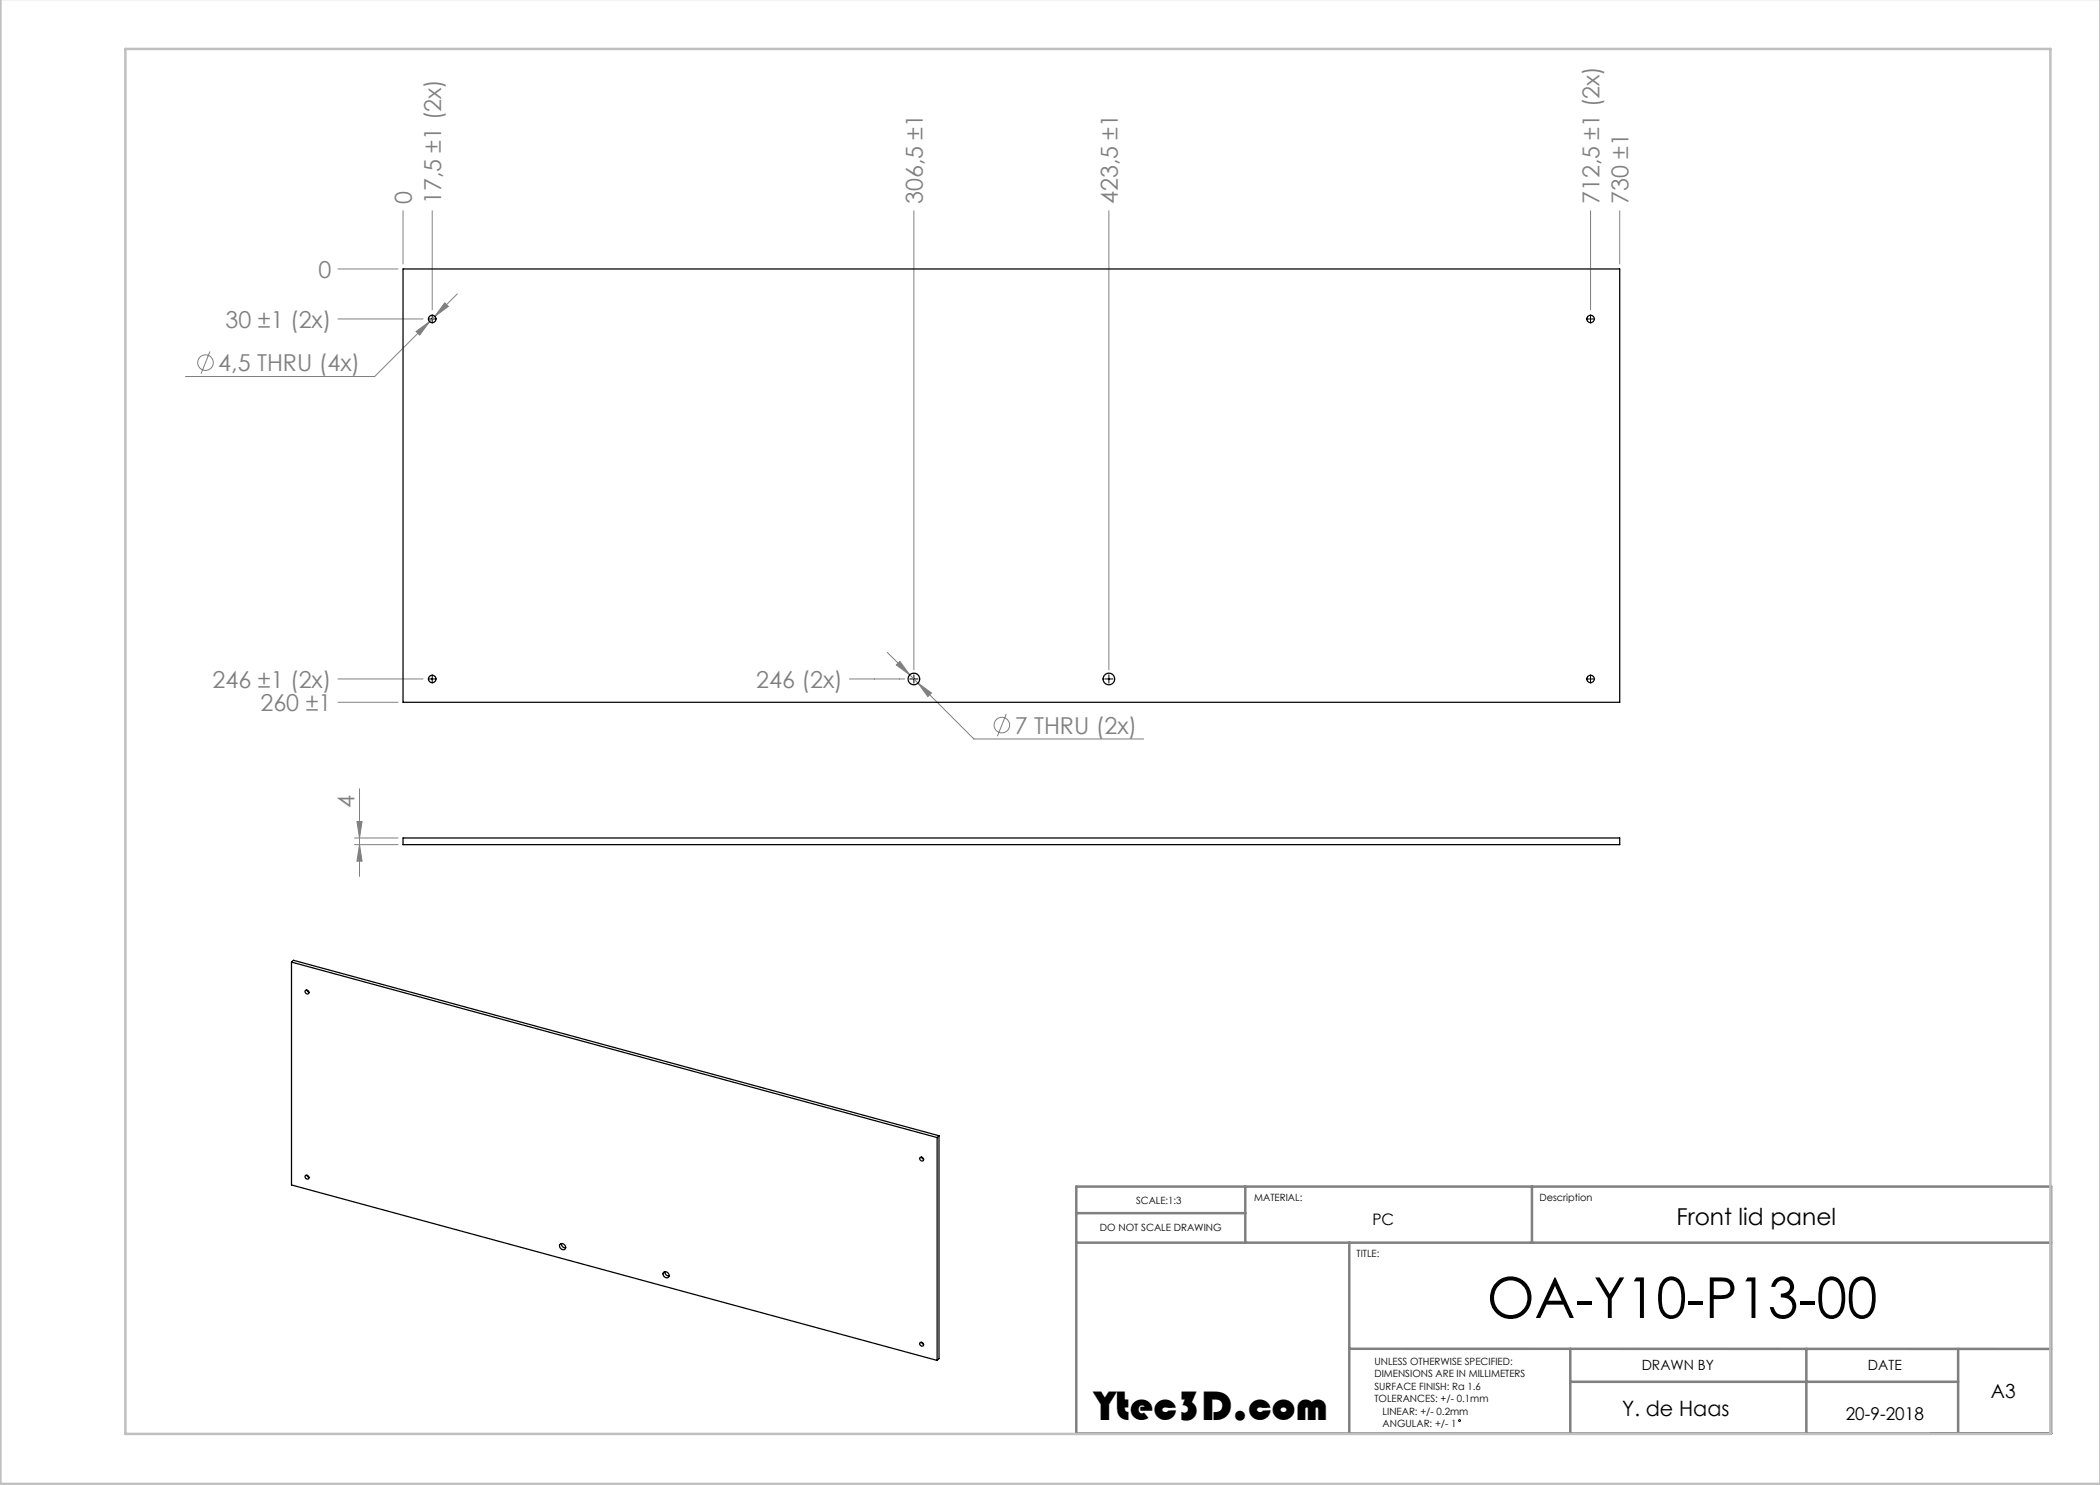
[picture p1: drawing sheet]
<svg xmlns="http://www.w3.org/2000/svg" width="420mm" height="297mm" viewBox="0 0 420 297" stroke-linecap="round" stroke-linejoin="round" font-family="sans-serif">
<g fill="none" stroke="#000" stroke-width=".2">
<path d="M85.6 63.8h1.7M86.4 63v1.6M317.3 63.8h1.6M318.1 63v1.6M85.6 135.8h1.7M86.4 135v1.6M181.9 135.8h1.7M182.8 135v1.6M220.9 135.8h1.7M221.8 135v1.6M317.3 135.8h1.6M318.1 135v1.6"/>
<circle cx="291.9" cy="284.1" r=".19"/>
</g>
<path d="M249.1 237.3v11.2M306.4 237.3v11.2M215.2 242.6h33.9M215.3 248.5h194.9M269.9 248.5v38.3M269.9 269.8h140.3M314.1 276.4h77.5M314.1 269.8v17M361.3 269.8v16.9M391.6 269.8v16.9M215.2 286.7h195v-49.4h-194.9v49.5" fill="none" stroke="#808080" stroke-width=".5"/>
<path d="M.1 -.1v296.9h419.9M25.1 9.8h385v277h-385z" fill="none" stroke="#c0c0c0" stroke-width=".5"/>
<g fill="none" stroke="#808080" stroke-width=".2">
<path d="M67.6 53.8h12M80.6 42.1v10.7M86.4 42.1v19.9M91.5 58.8l-16.6 16.5h-37.8M182.8 42.1v91.9M221.8 42.1v91.9M318.1 42.1v19.9M323.9 42.1v10.7M42 70.3l-1.8 4.4M67.6 63.8h17M83.2 66.3l2.7-2-2 2.7zM88.9 60.6l.8 .7-2.7 2z"/>
<path d="M67.6 135.8h17M169.9 135.8h11M177.5 130.5l17.3 17.3h33.9M179.3 133l.7-.7 2 2.7zM183.6 136.6l2.7 2-.7 .7zM67.6 140.5h12M71.9 157.8v17.5M201.3 142.8l-1.8 4.4M70.9 167.6h8.7M70.9 168.9h8.7M71.4 164.3h1l-.5 3.3zM71.9 168.9l.5 3.3h-1z"/>
<circle cx="41.1" cy="72.5" r="1.56"/>
<circle cx="200.4" cy="145" r="1.56"/>
</g>
<g fill="#808080">
<path d="M88.9 60.6l-1.9 2.7 2.7-2zM83.2 66.3l.7 .7 2-2.7zM179.3 133l2.7 2-2-2.7zM183.6 136.6l2 2.7 .7-.7z"/>
<path d="M71.4 164.3h1l-.5 3.3zM71.9 168.9l.5 3.3h-1z"/>
</g>
<g fill="none" stroke="#000" stroke-width=".25">
<path d="M80.6 53.8h243.3v86.7h-243.3zM80.6 167.6h243.3v1.3h-243.3zM58.3 192.4l129.1 35.1M58.3 192.4l.4-.3 129.1 35M58.3 192.4v44.6l129.1 35.1M61.1 198.1a.41 .41 0 0 1 .6 .1 .41 .41 0 0 1-.3 .6l-.4-.3zM61.4 198l.4 .4M61.1 235.1a.41 .41 0 0 1 .6 .2 .41 .41 0 0 1-.3 .5l-.4-.3zM61.4 235l.4 .5M184 231.5a.41 .41 0 0 1 .7 .1 .41 .41 0 0 1-.4 .6l-.3-.3zM184.3 231.4l.4 .4M187.4 227.5v44.6"/>
<path d="M187.8 227.1l-.4 .4M187.8 227.1v44.6l-.4 .4M112 248.8a.69 .69 0 0 1 .9 .2 .69 .69 0 0 1 0 .9 .75 .75 0 0 1-.8-.2 .75 .75 0 0 1-.1-.9zM112.3 248.7a.82 .82 0 0 0 .8 .9M132.7 254.5a.69 .69 0 0 1 .9 .1 .69 .69 0 0 1 0 .9 .76 .76 0 0 1-.8-.2 .76 .76 0 0 1-.1-.8zM133 254.3a.82 .82 0 0 0 .8 .9M184 268.5a.41 .41 0 0 1 .7 .2 .41 .41 0 0 1-.4 .5l-.3-.3zM184.3 268.5l.4 .4"/>
<circle cx="86.4" cy="63.8" r=".75"/>
<circle cx="318.1" cy="63.8" r=".75"/>
<circle cx="86.4" cy="135.8" r=".75"/>
<circle cx="182.8" cy="135.8" r="1.17"/>
<circle cx="221.8" cy="135.8" r="1.17"/>
<circle cx="318.1" cy="135.8" r=".75"/>
</g>
<text font-size="11.3" x="297.4" y="263.6">OA-Y10-P13-00</text>
<text font-size="8.5" x="218.9" y="284">Ytec3D.com</text>
<g font-size="4.7" fill="#808080">
<text x="82.4" y="40.9" transform="rotate(-90 82.4 40.9)">0</text>
<text x="88.2" y="40.9" transform="rotate(-90 88.2 40.9)">17,5 ±1 (2x)</text>
<text x="184.5" y="40.9" transform="rotate(-90 184.5 40.9)">306,5 ±1</text>
<text x="223.5" y="40.9" transform="rotate(-90 223.5 40.9)">423,5 ±1</text>
<text x="319.9" y="40.9" transform="rotate(-90 319.9 40.9)">712,5 ±1 (2x)</text>
<text x="325.7" y="40.9" transform="rotate(-90 325.7 40.9)">730 ±1</text>
<text x="63.7" y="55.6">0</text>
<text x="45.1" y="65.6">30 ±1 (2x)</text>
<text x="43.7" y="74.2">4,5 THRU (4x)</text>
<text x="42.5" y="137.6">246 ±1 (2x)</text>
<text x="151.3" y="137.6">246 (2x)</text>
<text x="52.1" y="142.2">260 ±1</text>
<text x="202.9" y="146.7">7 THRU (2x)</text>
<text x="70.9" y="161.6" transform="rotate(-90 70.9 161.6)">4</text>
</g>
<text font-size="4.7" x="335.3" y="245">Front lid panel</text>
<text font-size="4.2" x="324.4" y="283.1">Y. de Haas</text>
<text font-size="3.9" x="398.2" y="279.5">A3</text>
<text font-size="3.5" x="369.2" y="284">20-9-2018</text>
<text font-size="3.2" x="274.5" y="245">PC</text>
<g font-size="2.8">
<text x="328.3" y="273.9">DRAWN BY</text>
<text x="373.6" y="273.9">DATE</text>
</g>
<g font-size="2">
<text x="227.2" y="240.7">SCALE:1:3</text>
<text x="250.8" y="240.2">MATERIAL:</text>
<text x="307.9" y="240.2">Description</text>
<text x="220" y="246.3">DO NOT SCALE DRAWING</text>
<text x="271.3" y="251.5">TITLE:</text>
<text x="274.9" y="272.9">UNLESS OTHERWISE SPECIFIED:</text>
<text x="274.9" y="275.4">DIMENSIONS ARE IN MILLIMETERS</text>
<text x="274.9" y="277.9">SURFACE FINISH: Ra 1.6</text>
<text x="274.9" y="280.4">TOLERANCES: +/- 0.1mm</text>
<text x="276.5" y="285.4">ANGULAR: +/- 1</text>
<text x="276.5" y="282.9">LINEAR: +/- 0.2mm</text>
</g>
</svg>
